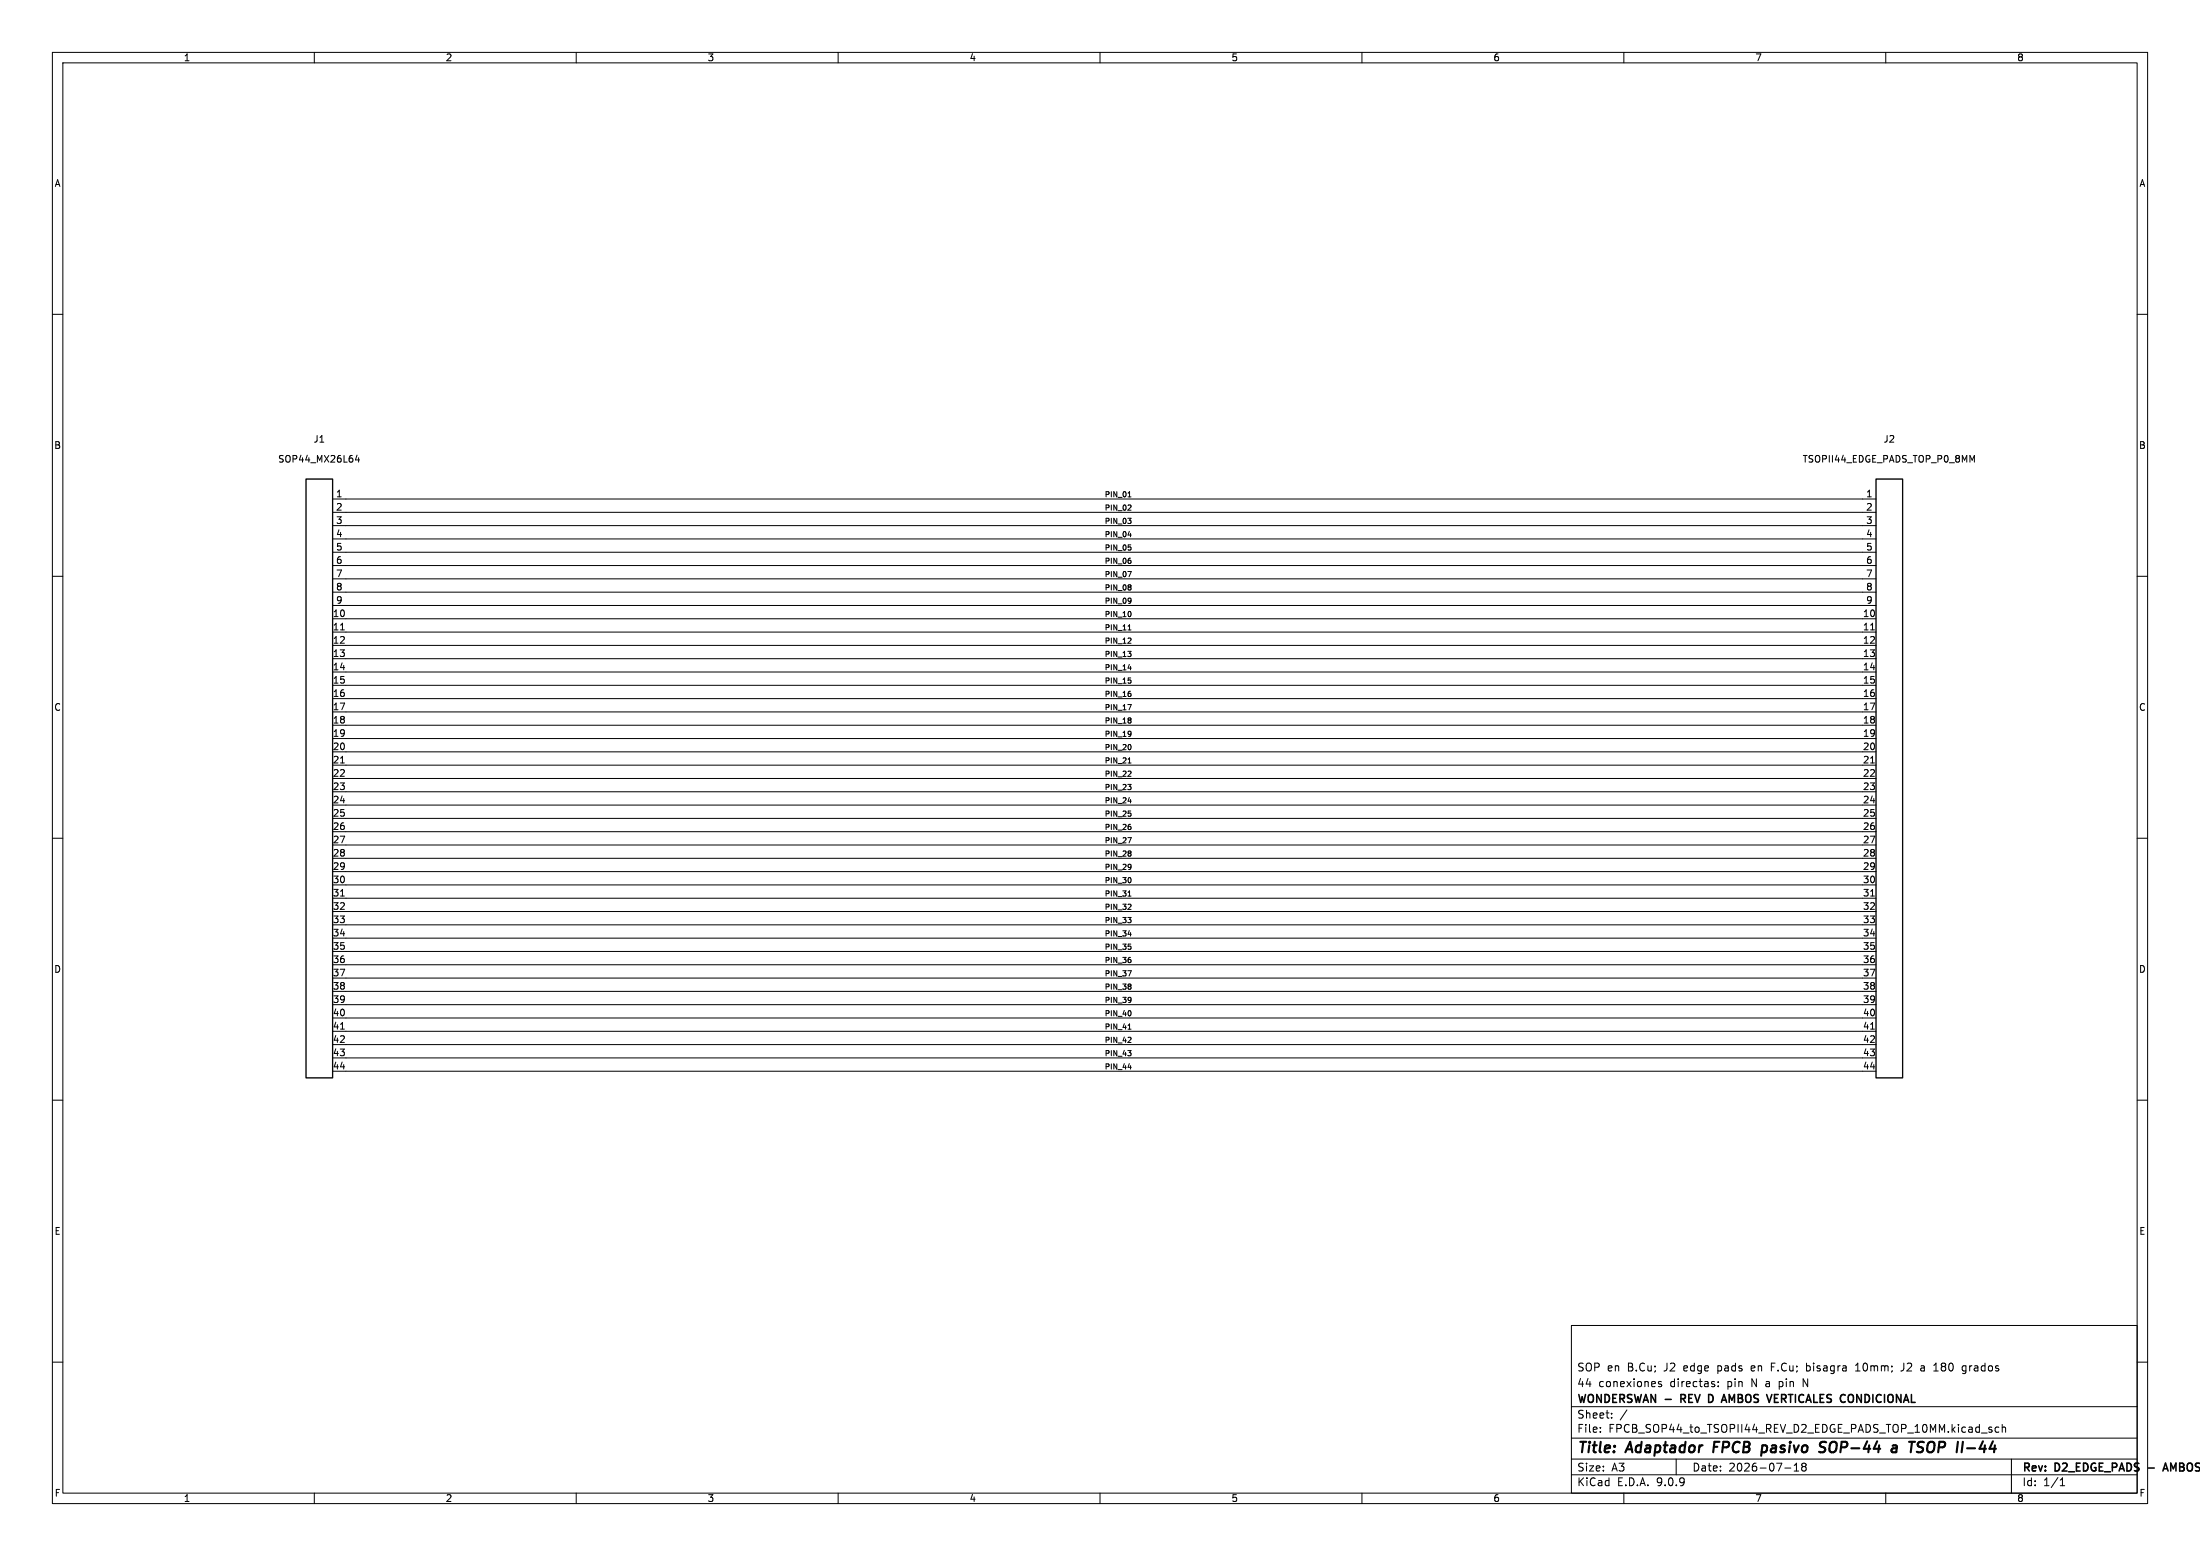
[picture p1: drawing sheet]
(kicad_sch
 (version 20250114)
 (generator "eeschema")
 (generator_version "9.0")
 (paper "A3")
 (title_block
  (title "Adaptador FPCB pasivo SOP-44 a TSOP II-44")
  (date "2026-07-18")
  (rev "D2_EDGE_PADS - AMBOS VERTICALES")
  (company "WONDERSWAN - REV D AMBOS VERTICALES CONDICIONAL")
  (comment 1 "44 conexiones directas: pin N a pin N")
  (comment 2 "SOP en B.Cu; J2 edge pads en F.Cu; bisagra 10mm; J2 a 180 grados"))
 (lib_symbols
 (symbol "FPCB_Adapter:SOP44_MX26L64"
  (pin_names (offset 0.508) (hide yes))
  (exclude_from_sim no)
  (in_bom yes)
  (on_board yes)
  (property "Reference" "J" (at 0 61 0) (effects (font (size 1.27 1.27))))
  (property "Value" "SOP44_MX26L64" (at 0 58.5 0) (effects (font (size 1.27 1.27))))
  (property "Footprint" "FPCB_Adapter:SOP44_MX26L64_BACK_VERTICAL" (at 0 0 0) (effects (font (size 1.27 1.27)) (hide yes)))
  (property "Datasheet" "~" (at 0 0 0) (effects (font (size 1.27 1.27)) (hide yes)))
  (property "Description" "Elemento pasivo de 44 pines para huella SOP-44 MX26L6420; conexión estricta N a N." (at 0 0 0) (effects (font (size 1.27 1.27)) (hide yes)))
  (symbol "SOP44_MX26L64_1_1"
   (rectangle (start -2.54 57.15) (end 2.54 -57.15) (stroke (width 0.254) (type default)) (fill (type background)))
   (pin passive line (at 5.08 53.34 180) (length 2.54) (name "PIN_01" (effects (font (size 1.27 1.27)))) (number "1" (effects (font (size 1.27 1.27)))))
   (pin passive line (at 5.08 50.80 180) (length 2.54) (name "PIN_02" (effects (font (size 1.27 1.27)))) (number "2" (effects (font (size 1.27 1.27)))))
   (pin passive line (at 5.08 48.26 180) (length 2.54) (name "PIN_03" (effects (font (size 1.27 1.27)))) (number "3" (effects (font (size 1.27 1.27)))))
   (pin passive line (at 5.08 45.72 180) (length 2.54) (name "PIN_04" (effects (font (size 1.27 1.27)))) (number "4" (effects (font (size 1.27 1.27)))))
   (pin passive line (at 5.08 43.18 180) (length 2.54) (name "PIN_05" (effects (font (size 1.27 1.27)))) (number "5" (effects (font (size 1.27 1.27)))))
   (pin passive line (at 5.08 40.64 180) (length 2.54) (name "PIN_06" (effects (font (size 1.27 1.27)))) (number "6" (effects (font (size 1.27 1.27)))))
   (pin passive line (at 5.08 38.10 180) (length 2.54) (name "PIN_07" (effects (font (size 1.27 1.27)))) (number "7" (effects (font (size 1.27 1.27)))))
   (pin passive line (at 5.08 35.56 180) (length 2.54) (name "PIN_08" (effects (font (size 1.27 1.27)))) (number "8" (effects (font (size 1.27 1.27)))))
   (pin passive line (at 5.08 33.02 180) (length 2.54) (name "PIN_09" (effects (font (size 1.27 1.27)))) (number "9" (effects (font (size 1.27 1.27)))))
   (pin passive line (at 5.08 30.48 180) (length 2.54) (name "PIN_10" (effects (font (size 1.27 1.27)))) (number "10" (effects (font (size 1.27 1.27)))))
   (pin passive line (at 5.08 27.94 180) (length 2.54) (name "PIN_11" (effects (font (size 1.27 1.27)))) (number "11" (effects (font (size 1.27 1.27)))))
   (pin passive line (at 5.08 25.40 180) (length 2.54) (name "PIN_12" (effects (font (size 1.27 1.27)))) (number "12" (effects (font (size 1.27 1.27)))))
   (pin passive line (at 5.08 22.86 180) (length 2.54) (name "PIN_13" (effects (font (size 1.27 1.27)))) (number "13" (effects (font (size 1.27 1.27)))))
   (pin passive line (at 5.08 20.32 180) (length 2.54) (name "PIN_14" (effects (font (size 1.27 1.27)))) (number "14" (effects (font (size 1.27 1.27)))))
   (pin passive line (at 5.08 17.78 180) (length 2.54) (name "PIN_15" (effects (font (size 1.27 1.27)))) (number "15" (effects (font (size 1.27 1.27)))))
   (pin passive line (at 5.08 15.24 180) (length 2.54) (name "PIN_16" (effects (font (size 1.27 1.27)))) (number "16" (effects (font (size 1.27 1.27)))))
   (pin passive line (at 5.08 12.70 180) (length 2.54) (name "PIN_17" (effects (font (size 1.27 1.27)))) (number "17" (effects (font (size 1.27 1.27)))))
   (pin passive line (at 5.08 10.16 180) (length 2.54) (name "PIN_18" (effects (font (size 1.27 1.27)))) (number "18" (effects (font (size 1.27 1.27)))))
   (pin passive line (at 5.08 7.62 180) (length 2.54) (name "PIN_19" (effects (font (size 1.27 1.27)))) (number "19" (effects (font (size 1.27 1.27)))))
   (pin passive line (at 5.08 5.08 180) (length 2.54) (name "PIN_20" (effects (font (size 1.27 1.27)))) (number "20" (effects (font (size 1.27 1.27)))))
   (pin passive line (at 5.08 2.54 180) (length 2.54) (name "PIN_21" (effects (font (size 1.27 1.27)))) (number "21" (effects (font (size 1.27 1.27)))))
   (pin passive line (at 5.08 0.00 180) (length 2.54) (name "PIN_22" (effects (font (size 1.27 1.27)))) (number "22" (effects (font (size 1.27 1.27)))))
   (pin passive line (at 5.08 -2.54 180) (length 2.54) (name "PIN_23" (effects (font (size 1.27 1.27)))) (number "23" (effects (font (size 1.27 1.27)))))
   (pin passive line (at 5.08 -5.08 180) (length 2.54) (name "PIN_24" (effects (font (size 1.27 1.27)))) (number "24" (effects (font (size 1.27 1.27)))))
   (pin passive line (at 5.08 -7.62 180) (length 2.54) (name "PIN_25" (effects (font (size 1.27 1.27)))) (number "25" (effects (font (size 1.27 1.27)))))
   (pin passive line (at 5.08 -10.16 180) (length 2.54) (name "PIN_26" (effects (font (size 1.27 1.27)))) (number "26" (effects (font (size 1.27 1.27)))))
   (pin passive line (at 5.08 -12.70 180) (length 2.54) (name "PIN_27" (effects (font (size 1.27 1.27)))) (number "27" (effects (font (size 1.27 1.27)))))
   (pin passive line (at 5.08 -15.24 180) (length 2.54) (name "PIN_28" (effects (font (size 1.27 1.27)))) (number "28" (effects (font (size 1.27 1.27)))))
   (pin passive line (at 5.08 -17.78 180) (length 2.54) (name "PIN_29" (effects (font (size 1.27 1.27)))) (number "29" (effects (font (size 1.27 1.27)))))
   (pin passive line (at 5.08 -20.32 180) (length 2.54) (name "PIN_30" (effects (font (size 1.27 1.27)))) (number "30" (effects (font (size 1.27 1.27)))))
   (pin passive line (at 5.08 -22.86 180) (length 2.54) (name "PIN_31" (effects (font (size 1.27 1.27)))) (number "31" (effects (font (size 1.27 1.27)))))
   (pin passive line (at 5.08 -25.40 180) (length 2.54) (name "PIN_32" (effects (font (size 1.27 1.27)))) (number "32" (effects (font (size 1.27 1.27)))))
   (pin passive line (at 5.08 -27.94 180) (length 2.54) (name "PIN_33" (effects (font (size 1.27 1.27)))) (number "33" (effects (font (size 1.27 1.27)))))
   (pin passive line (at 5.08 -30.48 180) (length 2.54) (name "PIN_34" (effects (font (size 1.27 1.27)))) (number "34" (effects (font (size 1.27 1.27)))))
   (pin passive line (at 5.08 -33.02 180) (length 2.54) (name "PIN_35" (effects (font (size 1.27 1.27)))) (number "35" (effects (font (size 1.27 1.27)))))
   (pin passive line (at 5.08 -35.56 180) (length 2.54) (name "PIN_36" (effects (font (size 1.27 1.27)))) (number "36" (effects (font (size 1.27 1.27)))))
   (pin passive line (at 5.08 -38.10 180) (length 2.54) (name "PIN_37" (effects (font (size 1.27 1.27)))) (number "37" (effects (font (size 1.27 1.27)))))
   (pin passive line (at 5.08 -40.64 180) (length 2.54) (name "PIN_38" (effects (font (size 1.27 1.27)))) (number "38" (effects (font (size 1.27 1.27)))))
   (pin passive line (at 5.08 -43.18 180) (length 2.54) (name "PIN_39" (effects (font (size 1.27 1.27)))) (number "39" (effects (font (size 1.27 1.27)))))
   (pin passive line (at 5.08 -45.72 180) (length 2.54) (name "PIN_40" (effects (font (size 1.27 1.27)))) (number "40" (effects (font (size 1.27 1.27)))))
   (pin passive line (at 5.08 -48.26 180) (length 2.54) (name "PIN_41" (effects (font (size 1.27 1.27)))) (number "41" (effects (font (size 1.27 1.27)))))
   (pin passive line (at 5.08 -50.80 180) (length 2.54) (name "PIN_42" (effects (font (size 1.27 1.27)))) (number "42" (effects (font (size 1.27 1.27)))))
   (pin passive line (at 5.08 -53.34 180) (length 2.54) (name "PIN_43" (effects (font (size 1.27 1.27)))) (number "43" (effects (font (size 1.27 1.27)))))
   (pin passive line (at 5.08 -55.88 180) (length 2.54) (name "PIN_44" (effects (font (size 1.27 1.27)))) (number "44" (effects (font (size 1.27 1.27))))))
  (embedded_fonts no))
 (symbol "FPCB_Adapter:TSOPII44_P0_8MM"
  (pin_names (offset 0.508) (hide yes))
  (exclude_from_sim no)
  (in_bom yes)
  (on_board yes)
  (property "Reference" "J" (at 0 61 0) (effects (font (size 1.27 1.27))))
  (property "Value" "TSOPII44_EDGE_PADS_TOP_P0_8MM" (at 0 58.5 0) (effects (font (size 1.27 1.27))))
  (property "Footprint" "FPCB_Adapter:TSOPII44_EDGE_PADS_TOP_P0_8MM" (at 0 0 0) (effects (font (size 1.27 1.27)) (hide yes)))
  (property "Datasheet" "~" (at 0 0 0) (effects (font (size 1.27 1.27)) (hide yes)))
  (property "Description" "Elemento pasivo de 44 pines para huella TSOP II-44 P0.8; conexión estricta N a N." (at 0 0 0) (effects (font (size 1.27 1.27)) (hide yes)))
  (symbol "TSOPII44_P0_8MM_1_1"
   (rectangle (start -2.54 57.15) (end 2.54 -57.15) (stroke (width 0.254) (type default)) (fill (type background)))
   (pin passive line (at 5.08 53.34 180) (length 2.54) (name "PIN_01" (effects (font (size 1.27 1.27)))) (number "1" (effects (font (size 1.27 1.27)))))
   (pin passive line (at 5.08 50.80 180) (length 2.54) (name "PIN_02" (effects (font (size 1.27 1.27)))) (number "2" (effects (font (size 1.27 1.27)))))
   (pin passive line (at 5.08 48.26 180) (length 2.54) (name "PIN_03" (effects (font (size 1.27 1.27)))) (number "3" (effects (font (size 1.27 1.27)))))
   (pin passive line (at 5.08 45.72 180) (length 2.54) (name "PIN_04" (effects (font (size 1.27 1.27)))) (number "4" (effects (font (size 1.27 1.27)))))
   (pin passive line (at 5.08 43.18 180) (length 2.54) (name "PIN_05" (effects (font (size 1.27 1.27)))) (number "5" (effects (font (size 1.27 1.27)))))
   (pin passive line (at 5.08 40.64 180) (length 2.54) (name "PIN_06" (effects (font (size 1.27 1.27)))) (number "6" (effects (font (size 1.27 1.27)))))
   (pin passive line (at 5.08 38.10 180) (length 2.54) (name "PIN_07" (effects (font (size 1.27 1.27)))) (number "7" (effects (font (size 1.27 1.27)))))
   (pin passive line (at 5.08 35.56 180) (length 2.54) (name "PIN_08" (effects (font (size 1.27 1.27)))) (number "8" (effects (font (size 1.27 1.27)))))
   (pin passive line (at 5.08 33.02 180) (length 2.54) (name "PIN_09" (effects (font (size 1.27 1.27)))) (number "9" (effects (font (size 1.27 1.27)))))
   (pin passive line (at 5.08 30.48 180) (length 2.54) (name "PIN_10" (effects (font (size 1.27 1.27)))) (number "10" (effects (font (size 1.27 1.27)))))
   (pin passive line (at 5.08 27.94 180) (length 2.54) (name "PIN_11" (effects (font (size 1.27 1.27)))) (number "11" (effects (font (size 1.27 1.27)))))
   (pin passive line (at 5.08 25.40 180) (length 2.54) (name "PIN_12" (effects (font (size 1.27 1.27)))) (number "12" (effects (font (size 1.27 1.27)))))
   (pin passive line (at 5.08 22.86 180) (length 2.54) (name "PIN_13" (effects (font (size 1.27 1.27)))) (number "13" (effects (font (size 1.27 1.27)))))
   (pin passive line (at 5.08 20.32 180) (length 2.54) (name "PIN_14" (effects (font (size 1.27 1.27)))) (number "14" (effects (font (size 1.27 1.27)))))
   (pin passive line (at 5.08 17.78 180) (length 2.54) (name "PIN_15" (effects (font (size 1.27 1.27)))) (number "15" (effects (font (size 1.27 1.27)))))
   (pin passive line (at 5.08 15.24 180) (length 2.54) (name "PIN_16" (effects (font (size 1.27 1.27)))) (number "16" (effects (font (size 1.27 1.27)))))
   (pin passive line (at 5.08 12.70 180) (length 2.54) (name "PIN_17" (effects (font (size 1.27 1.27)))) (number "17" (effects (font (size 1.27 1.27)))))
   (pin passive line (at 5.08 10.16 180) (length 2.54) (name "PIN_18" (effects (font (size 1.27 1.27)))) (number "18" (effects (font (size 1.27 1.27)))))
   (pin passive line (at 5.08 7.62 180) (length 2.54) (name "PIN_19" (effects (font (size 1.27 1.27)))) (number "19" (effects (font (size 1.27 1.27)))))
   (pin passive line (at 5.08 5.08 180) (length 2.54) (name "PIN_20" (effects (font (size 1.27 1.27)))) (number "20" (effects (font (size 1.27 1.27)))))
   (pin passive line (at 5.08 2.54 180) (length 2.54) (name "PIN_21" (effects (font (size 1.27 1.27)))) (number "21" (effects (font (size 1.27 1.27)))))
   (pin passive line (at 5.08 0.00 180) (length 2.54) (name "PIN_22" (effects (font (size 1.27 1.27)))) (number "22" (effects (font (size 1.27 1.27)))))
   (pin passive line (at 5.08 -2.54 180) (length 2.54) (name "PIN_23" (effects (font (size 1.27 1.27)))) (number "23" (effects (font (size 1.27 1.27)))))
   (pin passive line (at 5.08 -5.08 180) (length 2.54) (name "PIN_24" (effects (font (size 1.27 1.27)))) (number "24" (effects (font (size 1.27 1.27)))))
   (pin passive line (at 5.08 -7.62 180) (length 2.54) (name "PIN_25" (effects (font (size 1.27 1.27)))) (number "25" (effects (font (size 1.27 1.27)))))
   (pin passive line (at 5.08 -10.16 180) (length 2.54) (name "PIN_26" (effects (font (size 1.27 1.27)))) (number "26" (effects (font (size 1.27 1.27)))))
   (pin passive line (at 5.08 -12.70 180) (length 2.54) (name "PIN_27" (effects (font (size 1.27 1.27)))) (number "27" (effects (font (size 1.27 1.27)))))
   (pin passive line (at 5.08 -15.24 180) (length 2.54) (name "PIN_28" (effects (font (size 1.27 1.27)))) (number "28" (effects (font (size 1.27 1.27)))))
   (pin passive line (at 5.08 -17.78 180) (length 2.54) (name "PIN_29" (effects (font (size 1.27 1.27)))) (number "29" (effects (font (size 1.27 1.27)))))
   (pin passive line (at 5.08 -20.32 180) (length 2.54) (name "PIN_30" (effects (font (size 1.27 1.27)))) (number "30" (effects (font (size 1.27 1.27)))))
   (pin passive line (at 5.08 -22.86 180) (length 2.54) (name "PIN_31" (effects (font (size 1.27 1.27)))) (number "31" (effects (font (size 1.27 1.27)))))
   (pin passive line (at 5.08 -25.40 180) (length 2.54) (name "PIN_32" (effects (font (size 1.27 1.27)))) (number "32" (effects (font (size 1.27 1.27)))))
   (pin passive line (at 5.08 -27.94 180) (length 2.54) (name "PIN_33" (effects (font (size 1.27 1.27)))) (number "33" (effects (font (size 1.27 1.27)))))
   (pin passive line (at 5.08 -30.48 180) (length 2.54) (name "PIN_34" (effects (font (size 1.27 1.27)))) (number "34" (effects (font (size 1.27 1.27)))))
   (pin passive line (at 5.08 -33.02 180) (length 2.54) (name "PIN_35" (effects (font (size 1.27 1.27)))) (number "35" (effects (font (size 1.27 1.27)))))
   (pin passive line (at 5.08 -35.56 180) (length 2.54) (name "PIN_36" (effects (font (size 1.27 1.27)))) (number "36" (effects (font (size 1.27 1.27)))))
   (pin passive line (at 5.08 -38.10 180) (length 2.54) (name "PIN_37" (effects (font (size 1.27 1.27)))) (number "37" (effects (font (size 1.27 1.27)))))
   (pin passive line (at 5.08 -40.64 180) (length 2.54) (name "PIN_38" (effects (font (size 1.27 1.27)))) (number "38" (effects (font (size 1.27 1.27)))))
   (pin passive line (at 5.08 -43.18 180) (length 2.54) (name "PIN_39" (effects (font (size 1.27 1.27)))) (number "39" (effects (font (size 1.27 1.27)))))
   (pin passive line (at 5.08 -45.72 180) (length 2.54) (name "PIN_40" (effects (font (size 1.27 1.27)))) (number "40" (effects (font (size 1.27 1.27)))))
   (pin passive line (at 5.08 -48.26 180) (length 2.54) (name "PIN_41" (effects (font (size 1.27 1.27)))) (number "41" (effects (font (size 1.27 1.27)))))
   (pin passive line (at 5.08 -50.80 180) (length 2.54) (name "PIN_42" (effects (font (size 1.27 1.27)))) (number "42" (effects (font (size 1.27 1.27)))))
   (pin passive line (at 5.08 -53.34 180) (length 2.54) (name "PIN_43" (effects (font (size 1.27 1.27)))) (number "43" (effects (font (size 1.27 1.27)))))
   (pin passive line (at 5.08 -55.88 180) (length 2.54) (name "PIN_44" (effects (font (size 1.27 1.27)))) (number "44" (effects (font (size 1.27 1.27))))))
  (embedded_fonts no)))
 (wire
  (pts (xy 66.04 95.25) (xy 355.60 95.25))
  (stroke (width 0) (type solid)))
 (wire
  (pts (xy 66.04 97.79) (xy 355.60 97.79))
  (stroke (width 0) (type solid)))
 (wire
  (pts (xy 66.04 100.33) (xy 355.60 100.33))
  (stroke (width 0) (type solid)))
 (wire
  (pts (xy 66.04 102.87) (xy 355.60 102.87))
  (stroke (width 0) (type solid)))
 (wire
  (pts (xy 66.04 105.41) (xy 355.60 105.41))
  (stroke (width 0) (type solid)))
 (wire
  (pts (xy 66.04 107.95) (xy 355.60 107.95))
  (stroke (width 0) (type solid)))
 (wire
  (pts (xy 66.04 110.49) (xy 355.60 110.49))
  (stroke (width 0) (type solid)))
 (wire
  (pts (xy 66.04 113.03) (xy 355.60 113.03))
  (stroke (width 0) (type solid)))
 (wire
  (pts (xy 66.04 115.57) (xy 355.60 115.57))
  (stroke (width 0) (type solid)))
 (wire
  (pts (xy 66.04 118.11) (xy 355.60 118.11))
  (stroke (width 0) (type solid)))
 (wire
  (pts (xy 66.04 120.65) (xy 355.60 120.65))
  (stroke (width 0) (type solid)))
 (wire
  (pts (xy 66.04 123.19) (xy 355.60 123.19))
  (stroke (width 0) (type solid)))
 (wire
  (pts (xy 66.04 125.73) (xy 355.60 125.73))
  (stroke (width 0) (type solid)))
 (wire
  (pts (xy 66.04 128.27) (xy 355.60 128.27))
  (stroke (width 0) (type solid)))
 (wire
  (pts (xy 66.04 130.81) (xy 355.60 130.81))
  (stroke (width 0) (type solid)))
 (wire
  (pts (xy 66.04 133.35) (xy 355.60 133.35))
  (stroke (width 0) (type solid)))
 (wire
  (pts (xy 66.04 135.89) (xy 355.60 135.89))
  (stroke (width 0) (type solid)))
 (wire
  (pts (xy 66.04 138.43) (xy 355.60 138.43))
  (stroke (width 0) (type solid)))
 (wire
  (pts (xy 66.04 140.97) (xy 355.60 140.97))
  (stroke (width 0) (type solid)))
 (wire
  (pts (xy 66.04 143.51) (xy 355.60 143.51))
  (stroke (width 0) (type solid)))
 (wire
  (pts (xy 66.04 146.05) (xy 355.60 146.05))
  (stroke (width 0) (type solid)))
 (wire
  (pts (xy 66.04 148.59) (xy 355.60 148.59))
  (stroke (width 0) (type solid)))
 (wire
  (pts (xy 66.04 151.13) (xy 355.60 151.13))
  (stroke (width 0) (type solid)))
 (wire
  (pts (xy 66.04 153.67) (xy 355.60 153.67))
  (stroke (width 0) (type solid)))
 (wire
  (pts (xy 66.04 156.21) (xy 355.60 156.21))
  (stroke (width 0) (type solid)))
 (wire
  (pts (xy 66.04 158.75) (xy 355.60 158.75))
  (stroke (width 0) (type solid)))
 (wire
  (pts (xy 66.04 161.29) (xy 355.60 161.29))
  (stroke (width 0) (type solid)))
 (wire
  (pts (xy 66.04 163.83) (xy 355.60 163.83))
  (stroke (width 0) (type solid)))
 (wire
  (pts (xy 66.04 166.37) (xy 355.60 166.37))
  (stroke (width 0) (type solid)))
 (wire
  (pts (xy 66.04 168.91) (xy 355.60 168.91))
  (stroke (width 0) (type solid)))
 (wire
  (pts (xy 66.04 171.45) (xy 355.60 171.45))
  (stroke (width 0) (type solid)))
 (wire
  (pts (xy 66.04 173.99) (xy 355.60 173.99))
  (stroke (width 0) (type solid)))
 (wire
  (pts (xy 66.04 176.53) (xy 355.60 176.53))
  (stroke (width 0) (type solid)))
 (wire
  (pts (xy 66.04 179.07) (xy 355.60 179.07))
  (stroke (width 0) (type solid)))
 (wire
  (pts (xy 66.04 181.61) (xy 355.60 181.61))
  (stroke (width 0) (type solid)))
 (wire
  (pts (xy 66.04 184.15) (xy 355.60 184.15))
  (stroke (width 0) (type solid)))
 (wire
  (pts (xy 66.04 186.69) (xy 355.60 186.69))
  (stroke (width 0) (type solid)))
 (wire
  (pts (xy 66.04 189.23) (xy 355.60 189.23))
  (stroke (width 0) (type solid)))
 (wire
  (pts (xy 66.04 191.77) (xy 355.60 191.77))
  (stroke (width 0) (type solid)))
 (wire
  (pts (xy 66.04 194.31) (xy 355.60 194.31))
  (stroke (width 0) (type solid)))
 (wire
  (pts (xy 66.04 196.85) (xy 355.60 196.85))
  (stroke (width 0) (type solid)))
 (wire
  (pts (xy 66.04 199.39) (xy 355.60 199.39))
  (stroke (width 0) (type solid)))
 (wire
  (pts (xy 66.04 201.93) (xy 355.60 201.93))
  (stroke (width 0) (type solid)))
 (wire
  (pts (xy 66.04 204.47) (xy 355.60 204.47))
  (stroke (width 0) (type solid)))
 (label "PIN_01"
  (at 210.82 95.25 0)
  (effects (font (size 1.00 1.00)) (justify left bottom)))
 (label "PIN_02"
  (at 210.82 97.79 0)
  (effects (font (size 1.00 1.00)) (justify left bottom)))
 (label "PIN_03"
  (at 210.82 100.33 0)
  (effects (font (size 1.00 1.00)) (justify left bottom)))
 (label "PIN_04"
  (at 210.82 102.87 0)
  (effects (font (size 1.00 1.00)) (justify left bottom)))
 (label "PIN_05"
  (at 210.82 105.41 0)
  (effects (font (size 1.00 1.00)) (justify left bottom)))
 (label "PIN_06"
  (at 210.82 107.95 0)
  (effects (font (size 1.00 1.00)) (justify left bottom)))
 (label "PIN_07"
  (at 210.82 110.49 0)
  (effects (font (size 1.00 1.00)) (justify left bottom)))
 (label "PIN_08"
  (at 210.82 113.03 0)
  (effects (font (size 1.00 1.00)) (justify left bottom)))
 (label "PIN_09"
  (at 210.82 115.57 0)
  (effects (font (size 1.00 1.00)) (justify left bottom)))
 (label "PIN_10"
  (at 210.82 118.11 0)
  (effects (font (size 1.00 1.00)) (justify left bottom)))
 (label "PIN_11"
  (at 210.82 120.65 0)
  (effects (font (size 1.00 1.00)) (justify left bottom)))
 (label "PIN_12"
  (at 210.82 123.19 0)
  (effects (font (size 1.00 1.00)) (justify left bottom)))
 (label "PIN_13"
  (at 210.82 125.73 0)
  (effects (font (size 1.00 1.00)) (justify left bottom)))
 (label "PIN_14"
  (at 210.82 128.27 0)
  (effects (font (size 1.00 1.00)) (justify left bottom)))
 (label "PIN_15"
  (at 210.82 130.81 0)
  (effects (font (size 1.00 1.00)) (justify left bottom)))
 (label "PIN_16"
  (at 210.82 133.35 0)
  (effects (font (size 1.00 1.00)) (justify left bottom)))
 (label "PIN_17"
  (at 210.82 135.89 0)
  (effects (font (size 1.00 1.00)) (justify left bottom)))
 (label "PIN_18"
  (at 210.82 138.43 0)
  (effects (font (size 1.00 1.00)) (justify left bottom)))
 (label "PIN_19"
  (at 210.82 140.97 0)
  (effects (font (size 1.00 1.00)) (justify left bottom)))
 (label "PIN_20"
  (at 210.82 143.51 0)
  (effects (font (size 1.00 1.00)) (justify left bottom)))
 (label "PIN_21"
  (at 210.82 146.05 0)
  (effects (font (size 1.00 1.00)) (justify left bottom)))
 (label "PIN_22"
  (at 210.82 148.59 0)
  (effects (font (size 1.00 1.00)) (justify left bottom)))
 (label "PIN_23"
  (at 210.82 151.13 0)
  (effects (font (size 1.00 1.00)) (justify left bottom)))
 (label "PIN_24"
  (at 210.82 153.67 0)
  (effects (font (size 1.00 1.00)) (justify left bottom)))
 (label "PIN_25"
  (at 210.82 156.21 0)
  (effects (font (size 1.00 1.00)) (justify left bottom)))
 (label "PIN_26"
  (at 210.82 158.75 0)
  (effects (font (size 1.00 1.00)) (justify left bottom)))
 (label "PIN_27"
  (at 210.82 161.29 0)
  (effects (font (size 1.00 1.00)) (justify left bottom)))
 (label "PIN_28"
  (at 210.82 163.83 0)
  (effects (font (size 1.00 1.00)) (justify left bottom)))
 (label "PIN_29"
  (at 210.82 166.37 0)
  (effects (font (size 1.00 1.00)) (justify left bottom)))
 (label "PIN_30"
  (at 210.82 168.91 0)
  (effects (font (size 1.00 1.00)) (justify left bottom)))
 (label "PIN_31"
  (at 210.82 171.45 0)
  (effects (font (size 1.00 1.00)) (justify left bottom)))
 (label "PIN_32"
  (at 210.82 173.99 0)
  (effects (font (size 1.00 1.00)) (justify left bottom)))
 (label "PIN_33"
  (at 210.82 176.53 0)
  (effects (font (size 1.00 1.00)) (justify left bottom)))
 (label "PIN_34"
  (at 210.82 179.07 0)
  (effects (font (size 1.00 1.00)) (justify left bottom)))
 (label "PIN_35"
  (at 210.82 181.61 0)
  (effects (font (size 1.00 1.00)) (justify left bottom)))
 (label "PIN_36"
  (at 210.82 184.15 0)
  (effects (font (size 1.00 1.00)) (justify left bottom)))
 (label "PIN_37"
  (at 210.82 186.69 0)
  (effects (font (size 1.00 1.00)) (justify left bottom)))
 (label "PIN_38"
  (at 210.82 189.23 0)
  (effects (font (size 1.00 1.00)) (justify left bottom)))
 (label "PIN_39"
  (at 210.82 191.77 0)
  (effects (font (size 1.00 1.00)) (justify left bottom)))
 (label "PIN_40"
  (at 210.82 194.31 0)
  (effects (font (size 1.00 1.00)) (justify left bottom)))
 (label "PIN_41"
  (at 210.82 196.85 0)
  (effects (font (size 1.00 1.00)) (justify left bottom)))
 (label "PIN_42"
  (at 210.82 199.39 0)
  (effects (font (size 1.00 1.00)) (justify left bottom)))
 (label "PIN_43"
  (at 210.82 201.93 0)
  (effects (font (size 1.00 1.00)) (justify left bottom)))
 (label "PIN_44"
  (at 210.82 204.47 0)
  (effects (font (size 1.00 1.00)) (justify left bottom)))
 (symbol
  (lib_id "FPCB_Adapter:SOP44_MX26L64")
  (at 60.96 148.59 0)
  (unit 1)
  (exclude_from_sim no)
  (in_bom yes)
  (on_board yes)
  (dnp no)
  (property "Reference" "J1" (at 60.96 83.82 0) (effects (font (size 1.27 1.27))))
  (property "Value" "SOP44_MX26L64" (at 60.96 87.63 0) (effects (font (size 1.27 1.27))))
  (property "Footprint" "FPCB_Adapter:SOP44_MX26L64_BACK_VERTICAL" (at 60.96 148.59 0) (effects (font (size 1.27 1.27)) (hide yes)))
  (property "Datasheet" "~" (at 60.96 148.59 0) (effects (font (size 1.27 1.27)) (hide yes)))
  (property "Description" "SOP-44 de MX26L6420, elemento pasivo de adaptación." (at 60.96 148.59 0) (effects (font (size 1.27 1.27)) (hide yes)))
  (pin "1")
  (pin "2")
  (pin "3")
  (pin "4")
  (pin "5")
  (pin "6")
  (pin "7")
  (pin "8")
  (pin "9")
  (pin "10")
  (pin "11")
  (pin "12")
  (pin "13")
  (pin "14")
  (pin "15")
  (pin "16")
  (pin "17")
  (pin "18")
  (pin "19")
  (pin "20")
  (pin "21")
  (pin "22")
  (pin "23")
  (pin "24")
  (pin "25")
  (pin "26")
  (pin "27")
  (pin "28")
  (pin "29")
  (pin "30")
  (pin "31")
  (pin "32")
  (pin "33")
  (pin "34")
  (pin "35")
  (pin "36")
  (pin "37")
  (pin "38")
  (pin "39")
  (pin "40")
  (pin "41")
  (pin "42")
  (pin "43")
  (pin "44"))
 (symbol
  (lib_id "FPCB_Adapter:TSOPII44_P0_8MM")
  (at 360.68 148.59 0)
  (mirror y)
  (unit 1)
  (exclude_from_sim no)
  (in_bom yes)
  (on_board yes)
  (dnp no)
  (property "Reference" "J2" (at 360.68 83.82 0) (effects (font (size 1.27 1.27))))
  (property "Value" "TSOPII44_EDGE_PADS_TOP_P0_8MM" (at 360.68 87.63 0) (effects (font (size 1.27 1.27))))
  (property "Footprint" "FPCB_Adapter:TSOPII44_EDGE_PADS_TOP_P0_8MM" (at 360.68 148.59 0) (effects (font (size 1.27 1.27)) (hide yes)))
  (property "Datasheet" "~" (at 360.68 148.59 0) (effects (font (size 1.27 1.27)) (hide yes)))
  (property "Description" "TSOP II-44, paso 0.8 mm, elemento pasivo de adaptación." (at 360.68 148.59 0) (effects (font (size 1.27 1.27)) (hide yes)))
  (pin "1")
  (pin "2")
  (pin "3")
  (pin "4")
  (pin "5")
  (pin "6")
  (pin "7")
  (pin "8")
  (pin "9")
  (pin "10")
  (pin "11")
  (pin "12")
  (pin "13")
  (pin "14")
  (pin "15")
  (pin "16")
  (pin "17")
  (pin "18")
  (pin "19")
  (pin "20")
  (pin "21")
  (pin "22")
  (pin "23")
  (pin "24")
  (pin "25")
  (pin "26")
  (pin "27")
  (pin "28")
  (pin "29")
  (pin "30")
  (pin "31")
  (pin "32")
  (pin "33")
  (pin "34")
  (pin "35")
  (pin "36")
  (pin "37")
  (pin "38")
  (pin "39")
  (pin "40")
  (pin "41")
  (pin "42")
  (pin "43")
  (pin "44"))
 (sheet_instances (path "" (page "1")))
 (embedded_fonts no))
